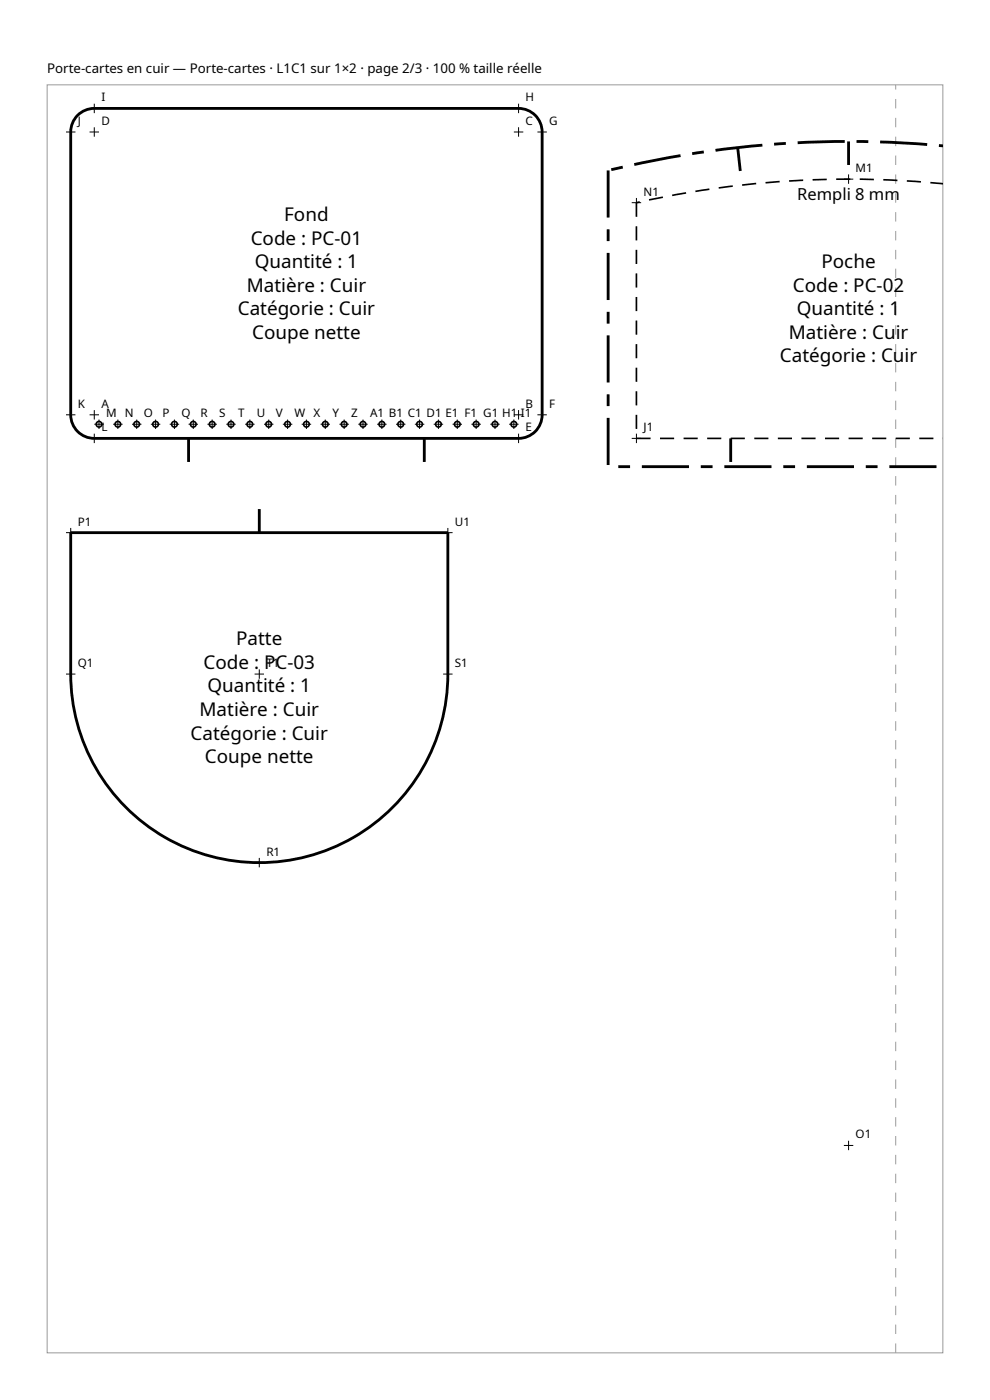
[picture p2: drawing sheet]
<svg xmlns="http://www.w3.org/2000/svg" width="210mm" height="297mm" viewBox="0 0 210 297" stroke-linecap="round" stroke-linejoin="round" font-family="sans-serif">
<path d="M10 18h190v269h-190z" fill="none" stroke="#999" stroke-width=".21"/>
<path d="M190 287v-269" fill="none" stroke="#999" stroke-width=".21" stroke-dasharray="2 2" stroke-linecap="butt"/>
<path d="M16.5 24.5l1.3-1 1.1-.4 1.1-.1h90a5 5 0 0 1 5 5v60a5 5 0 0 1-5 5h-90a5 5 0 0 1-5-5v-60l.1-1.1 .4-1.1zM156.5 31.3l.5 5M180 30v5M40 93v5M90 93v5M155 93v5M15 113h80v30a40 40 0 0 1-40 40 40 40 0 0 1-40-40zM55 108v5" fill="none" stroke="#000" stroke-width=".6" stroke-linecap="butt"/>
<path d="M200.1 39a204.7 204.7 0 0 0-65.1 4M135 43v50M135 93h65.1" fill="none" stroke="#000" stroke-width=".35" stroke-dasharray="3 2" stroke-linecap="butt"/>
<path d="M129 36.2v62.8h71.1M200.1 30.9a214.3 214.3 0 0 0-71.1 5.3" fill="none" stroke="#000" stroke-width=".6" stroke-dasharray="10 2.5 2.5 2.5" stroke-linecap="butt"/>
<g fill="none" stroke="#000" stroke-width=".35">
<circle cx="21" cy="90" r=".6"/>
<circle cx="25" cy="90" r=".6"/>
<circle cx="29" cy="90" r=".6"/>
<circle cx="33" cy="90" r=".6"/>
<circle cx="37" cy="90" r=".6"/>
<circle cx="41" cy="90" r=".6"/>
<circle cx="45" cy="90" r=".6"/>
<circle cx="49" cy="90" r=".6"/>
<circle cx="53" cy="90" r=".6"/>
<circle cx="57" cy="90" r=".6"/>
<circle cx="61" cy="90" r=".6"/>
<circle cx="65" cy="90" r=".6"/>
<circle cx="69" cy="90" r=".6"/>
<circle cx="73" cy="90" r=".6"/>
<circle cx="77" cy="90" r=".6"/>
<circle cx="81" cy="90" r=".6"/>
<circle cx="85" cy="90" r=".6"/>
<circle cx="89" cy="90" r=".6"/>
<circle cx="93" cy="90" r=".6"/>
<circle cx="97" cy="90" r=".6"/>
<circle cx="101" cy="90" r=".6"/>
<circle cx="105" cy="90" r=".6"/>
<circle cx="109" cy="90" r=".6"/>
</g>
<g fill="none" stroke="#000" stroke-width=".21">
<path d="M14 28h2M15 27v2M19 28h2M19 23h2M20 22v2M20 27v2M109 28h2M109 23h2M110 22v2M110 27v2M114 28h2M115 27v2"/>
<path d="M179 38h2M180 37v2M134 43h2M135 42v2M14 88h2M15 87v2M19 93h2M19 88h2M20 87v2M20 92v2M20 90h2M21 89v2"/>
<path d="M24 90h2M25 89v2M28 90h2M29 89v2M32 90h2M33 89v2M36 90h2M37 89v2M40 90h2M41 89v2M44 90h2M45 89v2"/>
<path d="M48 90h2M49 89v2M52 90h2M53 89v2M56 90h2M57 89v2M60 90h2M61 89v2M64 90h2M65 89v2M68 90h2M69 89v2"/>
<path d="M72 90h2M73 89v2M76 90h2M77 89v2M80 90h2M81 89v2M84 90h2M85 89v2M88 90h2M89 89v2M92 90h2M93 89v2"/>
<path d="M96 90h2M97 89v2M100 90h2M101 89v2M104 90h2M105 89v2M108 90h2M109 93h2M109 88h2M109 89v2M110 87v2M110 92v2"/>
<path d="M114 88h2M115 87v2M134 93h2M135 92v2M14 113h2M15 112v2M94 113h2M95 112v2M14 143h2M15 142v2M54 143h2M55 142v2"/>
<path d="M94 143h2M95 142v2M54 183h2M55 182v2M179 243h2M180 242v2"/>
</g>
<g font-size="4">
<text x="60.3" y="46.9">Fond</text>
<text x="53.2" y="51.9">Code : PC-01</text>
<text x="54" y="56.9">Quantité : 1</text>
<text x="174.3" y="56.9">Poche</text>
<text x="52.3" y="61.9">Matière : Cuir</text>
<text x="168.2" y="61.9">Code : PC-02</text>
<text x="50.4" y="66.9">Catégorie : Cuir</text>
<text x="53.5" y="71.9">Coupe nette</text>
<text x="167.3" y="71.9">Matière : Cuir</text>
<text x="169" y="66.9">Quantité : 1</text>
<text x="165.4" y="76.9">Catégorie : Cuir</text>
<text x="50.1" y="136.9">Patte</text>
<text x="43.2" y="141.9">Code : PC-03</text>
<text x="44" y="146.9">Quantité : 1</text>
<text x="42.3" y="151.9">Matière : Cuir</text>
<text x="40.4" y="156.9">Catégorie : Cuir</text>
<text x="43.5" y="161.9">Coupe nette</text>
</g>
<text font-size="3.5" x="169.1" y="42.5">Rempli 8 mm</text>
<text font-size="2.8" x="10" y="15.5">Porte-cartes en cuir — Porte-cartes · L1C1 sur 1×2 · page 2/3 · 100 % taille réelle</text>
<g font-size="2.5">
<text x="21.5" y="21.5">I</text>
<text x="111.5" y="21.5">H</text>
<text x="16.5" y="26.5">J</text>
<text x="21.5" y="26.5">D</text>
<text x="111.5" y="26.5">C</text>
<text x="116.5" y="26.5">G</text>
<text x="136.5" y="41.5">N1</text>
<text x="181.5" y="36.5">M1</text>
<text x="16.5" y="86.5">K</text>
<text x="21.5" y="86.5">A</text>
<text x="22.5" y="88.5">M</text>
<text x="26.5" y="88.5">N</text>
<text x="30.5" y="88.5">O</text>
<text x="34.5" y="88.5">P</text>
<text x="38.5" y="88.5">Q</text>
<text x="42.5" y="88.5">R</text>
<text x="46.5" y="88.5">S</text>
<text x="50.5" y="88.5">T</text>
<text x="54.5" y="88.5">U</text>
<text x="58.5" y="88.5">V</text>
<text x="62.5" y="88.5">W X</text>
<text x="70.5" y="88.5">Y</text>
<text x="74.5" y="88.5">Z</text>
<text x="78.5" y="88.5">A1 B1 C1 D1 E1 F1 G1 H1 I1</text>
<text x="111.5" y="86.5">B</text>
<text x="116.5" y="86.5">F</text>
<text x="21.5" y="91.5">L</text>
<text x="111.5" y="91.5">E</text>
<text x="136.5" y="91.5">J1</text>
<text x="16.5" y="111.5">P1</text>
<text x="96.5" y="111.5">U1</text>
<text x="16.5" y="141.5">Q1</text>
<text x="56.5" y="141.5">T1</text>
<text x="96.5" y="141.5">S1</text>
<text x="56.5" y="181.5">R1</text>
<text x="181.5" y="241.5">O1</text>
</g>
</svg>
